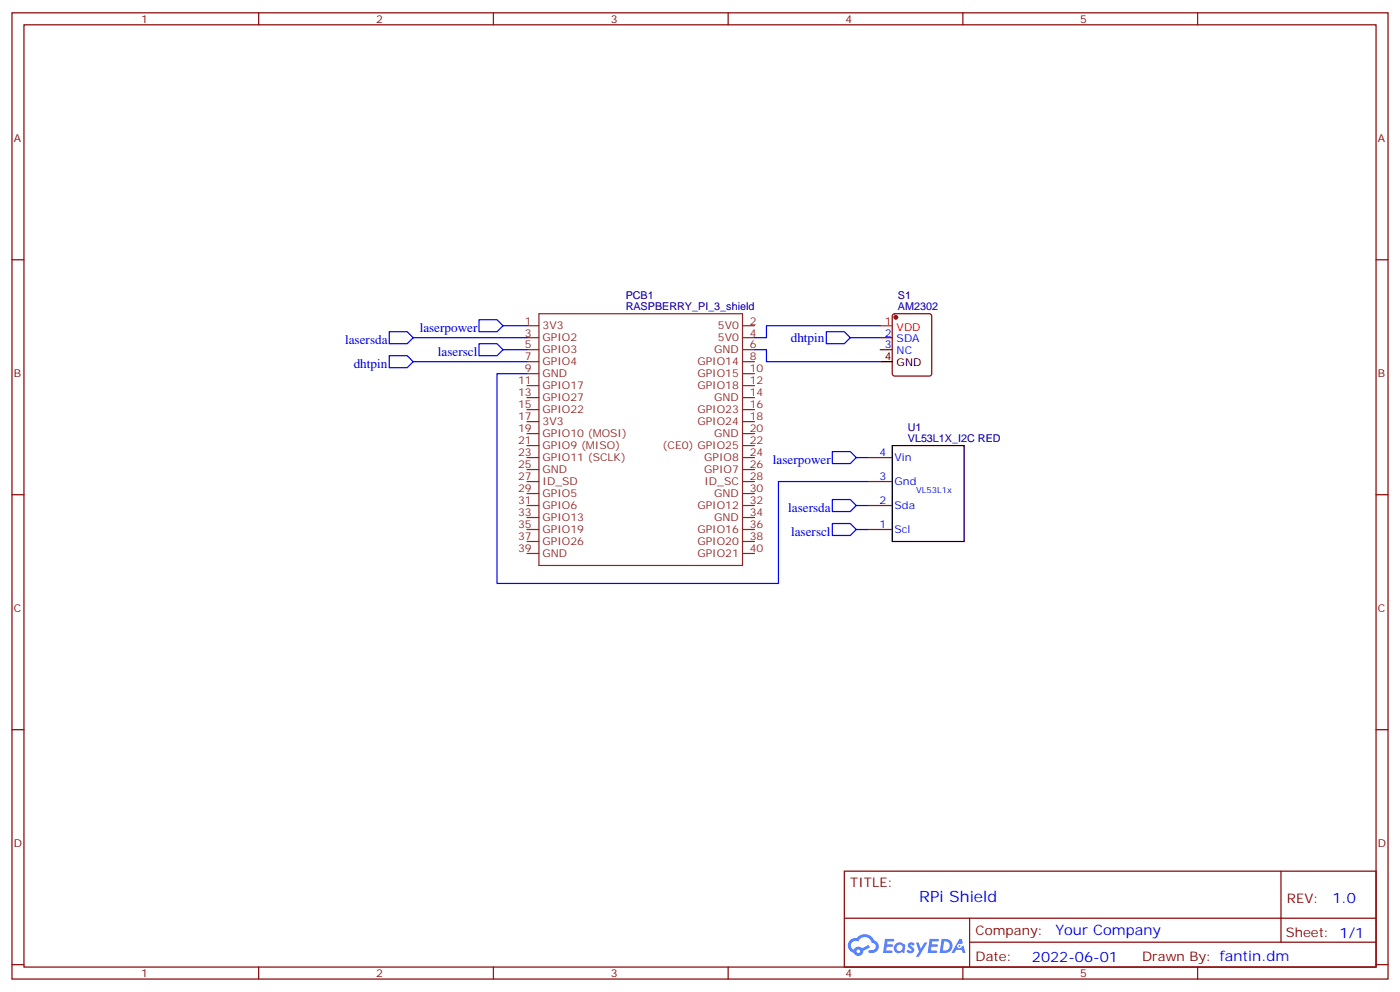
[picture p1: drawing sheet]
<svg xmlns="http://www.w3.org/2000/svg" width="412mm" height="292mm" viewBox="0 0 412 292" stroke-linecap="round" stroke-linejoin="round" font-family="sans-serif">
<g fill="none" stroke="#870000" stroke-width=".35">
<path d="M3.5 3.8h405.4v284.3h-405.4zM7.1 7.3h398.2v277.3h-398.2zM76.2 3.8v3.5M145.3 3.8v3.5M214.5 3.8v3.5M283.6 3.8v3.5M352.8 3.8v3.5M3.5 76.4h3.6M405.3 76.4h3.6M3.5 145.6h3.6M405.3 145.6h3.6M3.5 214.7h3.6"/>
<path d="M405.3 214.7h3.6M248.7 256.4h156.6v28.2h-156.6zM377.3 256.4v20.9M248.7 270.2h156.5M285.6 277.3h119.6M285.6 270.2v14.1M3.5 283.9h3.6M76.2 284.6v3.5M145.3 284.6v3.5M214.5 284.6v3.5M283.6 284.6v3.5M352.8 284.6v3.5"/>
<path d="M405.3 283.9h3.6"/>
</g>
<g fill="#5487ff">
<path d="M267.7 277.5a1.22 1.22 0 0 1 1.7 .3l-.4 .6a.47 .47 0 0 0-.3-.4 .47 .47 0 0 0-.5 .2l.1 .2a1.14 1.14 0 0 1 .8 1.7 1.14 1.14 0 0 1-1.9 0l-.2-.2 .5-.5 .7 .4a.29 .29 0 0 0 .3-.2 .29 .29 0 0 0-.2-.4 1.04 1.04 0 0 1-.6-1.7z"/>
<path d="M260.7 276.3h2.4l.3 .2-.2 .5h-1.8l-.1 .9h1.5l.3 .4-.3 .3h-1.6l-.2 1.1 1.7 .1 .2 .3-.2 .3h-2.6z"/>
<path d="M273.8 276.3h2.4l.3 .2-.1 .5h-1.8l-.2 .9h1.6l.3 .4-.4 .3h-1.6l-.1 1.1 1.7 .1 .2 .3-.2 .3h-2.6z"/>
<path d="M282.6 276.3h.7l.3 1.2-.6 .4a.69 .69 0 0 0-1 .2 .69 .69 0 0 0 .4 1 .69 .69 0 0 0 .9-.6l.5-.3 .6 2.2h-.8l-.2-.8h-1.8l-.5 .8h-.8z"/>
<path d="M269.8 277.4h.8l.6 1.8 1.1-1.8h.9l-2.6 4.2h-.8l.9-1.6z"/>
<path d="M277.4 276.3l-.6 4.1h1.3a2.11 2.11 0 0 0 2.5-2.1 2.11 2.11 0 0 0-2.5-2zM278.1 277a1.39 1.39 0 0 1 1.7 1.4 1.39 1.39 0 0 1-1.8 1.3h-.3z"/>
<path d="M263.7 277.9a1.54 1.54 0 0 0-.1 2.2 1.54 1.54 0 0 0 2.2 .1l.6 .2 .3-2.3-.2-.2h-.4a1.49 1.49 0 0 0-2.4 0zM264 278.9a.94 .94 0 0 1 1.8 0 .94 .94 0 0 1-1.8 0z"/>
<path d="M250.4 276.7a2.18 2.18 0 0 0 1.1 3.7 1.44 1.44 0 0 0 1.6 .9 1.44 1.44 0 0 0 1.2-1.5l2-1-.5-.7-1.9 .9a1.47 1.47 0 0 0-2.4 .5 1.39 1.39 0 0 1-.7-2 1.39 1.39 0 0 1 2-.4 2.12 2.12 0 0 1 2.2-1.3 2.12 2.12 0 0 1 1.9 1.7 1.14 1.14 0 0 1 1.1 1.4 1.14 1.14 0 0 1-1.7 .7 .43 .43 0 0 0-.5 .4 .43 .43 0 0 0 .4 .5 1.98 1.98 0 0 0 2.5-1.3 1.98 1.98 0 0 0-1.2-2.5 3.1 3.1 0 0 0-5.3-.7l-.9 .1zM252.3 280a.55 .55 0 0 1 1.1 0 .55 .55 0 0 1-1.1 0z"/>
<circle cx="282.6" cy="278.4" r=".26"/>
</g>
<g fill="none" stroke="#8c2424" stroke-width=".35">
<path d="M155.2 95.8h3.5M155.2 99.4h3.5M158.7 92.3h60v74.1h-60zM218.7 95.8h3.5M218.7 99.4h3.5M155.2 102.9h3.5M155.2 106.4h3.5M155.2 110h3.5M155.2 113.5h3.5M155.2 117h3.5M218.7 102.9h3.5M218.7 106.4h3.5"/>
<path d="M218.7 110h3.5M218.7 113.5h3.5M218.7 117h3.5M155.2 120.5h3.5M155.2 124.1h3.5M155.2 127.6h3.5M155.2 131.1h3.5M155.2 134.7h3.5M155.2 138.2h3.5M218.7 120.5h3.5M218.7 124.1h3.5M218.7 127.6h3.5"/>
<path d="M218.7 131.1h3.5M218.7 134.7h3.5M218.7 138.2h3.5M155.2 141.7h3.5M155.2 145.2h3.5M155.2 148.8h3.5M155.2 152.3h3.5M155.2 155.8h3.5M155.2 159.3h3.5M218.7 141.7h3.5M218.7 145.2h3.5M218.7 148.8h3.5"/>
<path d="M218.7 152.3h3.5M218.7 155.8h3.5M218.7 159.3h3.5M155.2 162.9h3.5M218.7 162.9h3.5"/>
</g>
<path d="M259.3 99.4h3.5M263.1 92.5l.4-.2h10.3l.6 .5 .1 17.2-.5 .6-10.5 .1-.6-.5-.1-17.2zM259.3 102.9h3.5M255.8 134.7h7M255.8 141.7h7M255.8 148.8h7M255.8 155.8h7" fill="none" stroke="#870000" stroke-width=".35"/>
<circle cx="263.9" cy="93.4" r=".53" fill="#870000" stroke="#870000" stroke-width=".35"/>
<path d="M259.3 95.8h3.5" fill="none" stroke="#f00" stroke-width=".35"/>
<path d="M259.3 106.4h3.5M262.8 131.1h21.2v28.2h-21.2z" fill="none" stroke="#000" stroke-width=".35"/>
<g fill="none" stroke="#00f" stroke-width=".35">
<path d="M114.7 97.6h5.2l1.8 1.8-1.8 1.7h-5.2zM121.7 99.4h33.5M141.1 94.1h5.3l1.8 1.7-1.8 1.8h-5.3zM148.2 95.8h7M243.4 97.6h5.3l1.8 1.8-1.8 1.7h-5.3zM250.5 99.4h8.8M259.3 95.8h-33.5v3.6h-3.6M114.7 104.7h5.2l1.8 1.7-1.8 1.8h-5.2zM121.7 106.4h33.5M141.1 101.1h5.3l1.8 1.8-1.8 1.8h-5.3zM148.2 102.9h7M155.2 110h-8.8v61.7h82.9v-30h26.5"/>
<path d="M222.2 102.9h3.6v3.5h33.5M245.2 132.9h5.3l1.7 1.8-1.7 1.7h-5.3zM252.2 134.7h3.6M245.2 147h5.3l1.7 1.8-1.7 1.7h-5.3zM245.2 154.1h5.3l1.7 1.7-1.7 1.8h-5.3zM252.2 148.8h3.6M252.2 155.8h3.6"/>
</g>
<text font-size="4.6" fill="#00f" x="270.8" y="265.4">RPi Shield</text>
<g font-size="4.2" fill="#00f">
<text x="392.5" y="265.6">1.0</text>
<text x="310.9" y="275.2">Your Company</text>
<text x="304" y="283">2022-06-01</text>
</g>
<g font-size="3.9" fill="#00f">
<text x="101.7" y="101.1">lasersda</text>
<text x="123.6" y="97.6">laserpower</text>
<text x="232.9" y="100.6">dhtpin</text>
<text x="129" y="104.7">laserscl</text>
<text x="104.2" y="108.2">dhtpin</text>
<text x="227.7" y="136.4">laserpower</text>
<text x="232.2" y="150.5">lasersda</text>
<text x="233" y="157.6">laserscl</text>
</g>
<g font-size="3.9" fill="#800">
<text x="250.5" y="260.9">TITLE:</text>
<text x="379.1" y="265.6">REV:</text>
<text x="287.4" y="275.1">Company:</text>
<text x="378.7" y="275.8">Sheet: 1/1</text>
<text x="287.4" y="282.8">Date:</text>
<text x="336.4" y="282.9">Drawn By: fantin.dm</text>
</g>
<g font-size="3.2" fill="#800">
<text x="41.6" y="6.8">1</text>
<text x="110.8" y="6.8">2</text>
<text x="179.9" y="6.8">3</text>
<text x="249.1" y="6.8">4</text>
<text x="318.2" y="6.8">5</text>
<text x="4.1" y="41.9">A</text>
<text x="405.9" y="41.9">A</text>
<text x="4.1" y="111">B</text>
<text x="405.9" y="111">B</text>
<text x="4.1" y="180.2">C</text>
<text x="405.9" y="180.2">C</text>
<text x="4.1" y="249.3">D</text>
<text x="405.9" y="249.3">D</text>
<text x="41.6" y="287.6">1</text>
<text x="110.8" y="287.6">2</text>
<text x="179.9" y="287.6">3</text>
<text x="249.1" y="287.6">4</text>
<text x="318.2" y="287.6">5</text>
</g>
<g font-size="3.2" fill="#000080">
<text x="184.3" y="88.1">PCB1</text>
<text x="264.5" y="88.1">S1</text>
<text x="184.3" y="91.1">RASPBERRY_PI_3_shield</text>
<text x="264.5" y="91.3">AM2302</text>
<text x="267.4" y="130.1">VL53L1X_I2C RED</text>
<text x="267.4" y="126.9">U1</text>
</g>
<g font-size="3.2" fill="#8d2323">
<text x="154.6" y="95.5">1</text>
<text x="220.8" y="95.5">2</text>
<text x="154.6" y="99">3</text>
<text x="159.8" y="96.9">3V3</text>
<text x="159.8" y="100.4">GPIO2</text>
<text x="211.5" y="96.9">5V0</text>
<text x="211.5" y="100.4">5V0</text>
<text x="220.8" y="99">4</text>
<text x="154.6" y="102.6">5</text>
<text x="154.6" y="106.1">7</text>
<text x="159.8" y="104">GPIO3</text>
<text x="159.8" y="107.5">GPIO4</text>
<text x="205.4" y="107.5">GPIO14</text>
<text x="210.4" y="104">GND</text>
<text x="220.8" y="102.6">6</text>
<text x="220.8" y="106.1">8</text>
<text x="152.6" y="113.1">11</text>
<text x="154.6" y="109.6">9</text>
<text x="159.8" y="111">GND</text>
<text x="205.4" y="111">GPIO15</text>
<text x="220.8" y="109.6">10</text>
<text x="220.8" y="113.1">12</text>
<text x="152.6" y="116.7">13</text>
<text x="159.8" y="114.5">GPIO17</text>
<text x="159.8" y="118.1">GPIO27</text>
<text x="205.4" y="114.5">GPIO18</text>
<text x="210.4" y="118.1">GND</text>
<text x="220.8" y="116.7">14</text>
<text x="152.6" y="120.2">15</text>
<text x="152.6" y="123.7">17</text>
<text x="159.8" y="121.6">GPIO22</text>
<text x="159.8" y="125.1">3V3</text>
<text x="205.4" y="121.6">GPIO23</text>
<text x="205.4" y="125.1">GPIO24</text>
<text x="220.8" y="120.2">16</text>
<text x="220.8" y="123.7">18</text>
<text x="152.6" y="127.2">19</text>
<text x="152.6" y="130.8">21</text>
<text x="159.8" y="128.7">GPIO10 (MOSI)</text>
<text x="210.4" y="128.7">GND</text>
<text x="220.8" y="127.2">20</text>
<text x="220.8" y="130.8">22</text>
<text x="152.6" y="134.3">23</text>
<text x="152.6" y="137.8">25</text>
<text x="159.8" y="132.2">GPIO9 (MISO)</text>
<text x="159.8" y="135.7">GPIO11 (SCLK)</text>
<text x="195.2" y="132.2">(CE0) GPIO25</text>
<text x="207.4" y="135.7">GPIO8</text>
<text x="220.8" y="134.3">24</text>
<text x="220.8" y="137.8">26</text>
<text x="152.6" y="141.4">27</text>
<text x="159.8" y="139.2">GND</text>
<text x="159.8" y="142.8">ID_SD</text>
<text x="207.4" y="139.2">GPIO7</text>
<text x="207.5" y="142.8">ID_SC</text>
<text x="220.8" y="141.4">28</text>
<text x="152.6" y="144.9">29</text>
<text x="152.6" y="148.4">31</text>
<text x="159.8" y="146.3">GPIO5</text>
<text x="159.8" y="149.8">GPIO6</text>
<text x="205.4" y="149.8">GPIO12</text>
<text x="210.4" y="146.3">GND</text>
<text x="220.8" y="144.9">30</text>
<text x="220.8" y="148.4">32</text>
<text x="152.6" y="151.9">33</text>
<text x="152.6" y="155.5">35</text>
<text x="159.8" y="153.4">GPIO13</text>
<text x="210.4" y="153.4">GND</text>
<text x="220.8" y="151.9">34</text>
<text x="220.8" y="155.5">36</text>
<text x="152.6" y="159">37</text>
<text x="159.8" y="156.9">GPIO19</text>
<text x="159.8" y="160.4">GPIO26</text>
<text x="205.4" y="156.9">GPIO16</text>
<text x="205.4" y="160.4">GPIO20</text>
<text x="220.8" y="159">38</text>
<text x="152.6" y="162.5">39</text>
<text x="159.8" y="163.9">GND</text>
<text x="205.4" y="163.9">GPIO21</text>
<text x="220.8" y="162.5">40</text>
</g>
<g font-size="3.2" fill="#f00">
<text x="260.6" y="95.5">1</text>
<text x="264.1" y="97.3">VDD</text>
</g>
<g font-size="3.2" fill="#00f">
<text x="260.6" y="99">2</text>
<text x="264.1" y="100.8">SDA</text>
<text x="260.6" y="102.6">3</text>
<text x="264.1" y="104.3">NC</text>
<text x="259" y="134.3">4</text>
<text x="263.5" y="135.7">Vin</text>
<text x="259" y="141.4">3</text>
<text x="263.5" y="142.8">Gnd</text>
<text x="259" y="148.4">2</text>
<text x="263.5" y="149.8">Sda</text>
<text x="259" y="155.5">1</text>
<text x="263.5" y="156.9">Scl</text>
</g>
<g font-size="3.2">
<text x="260.6" y="106.1">4</text>
<text x="264.1" y="107.8">GND</text>
</g>
<text font-size="2.5" fill="#00f" x="269.9" y="145">VL53L1x</text>
</svg>
